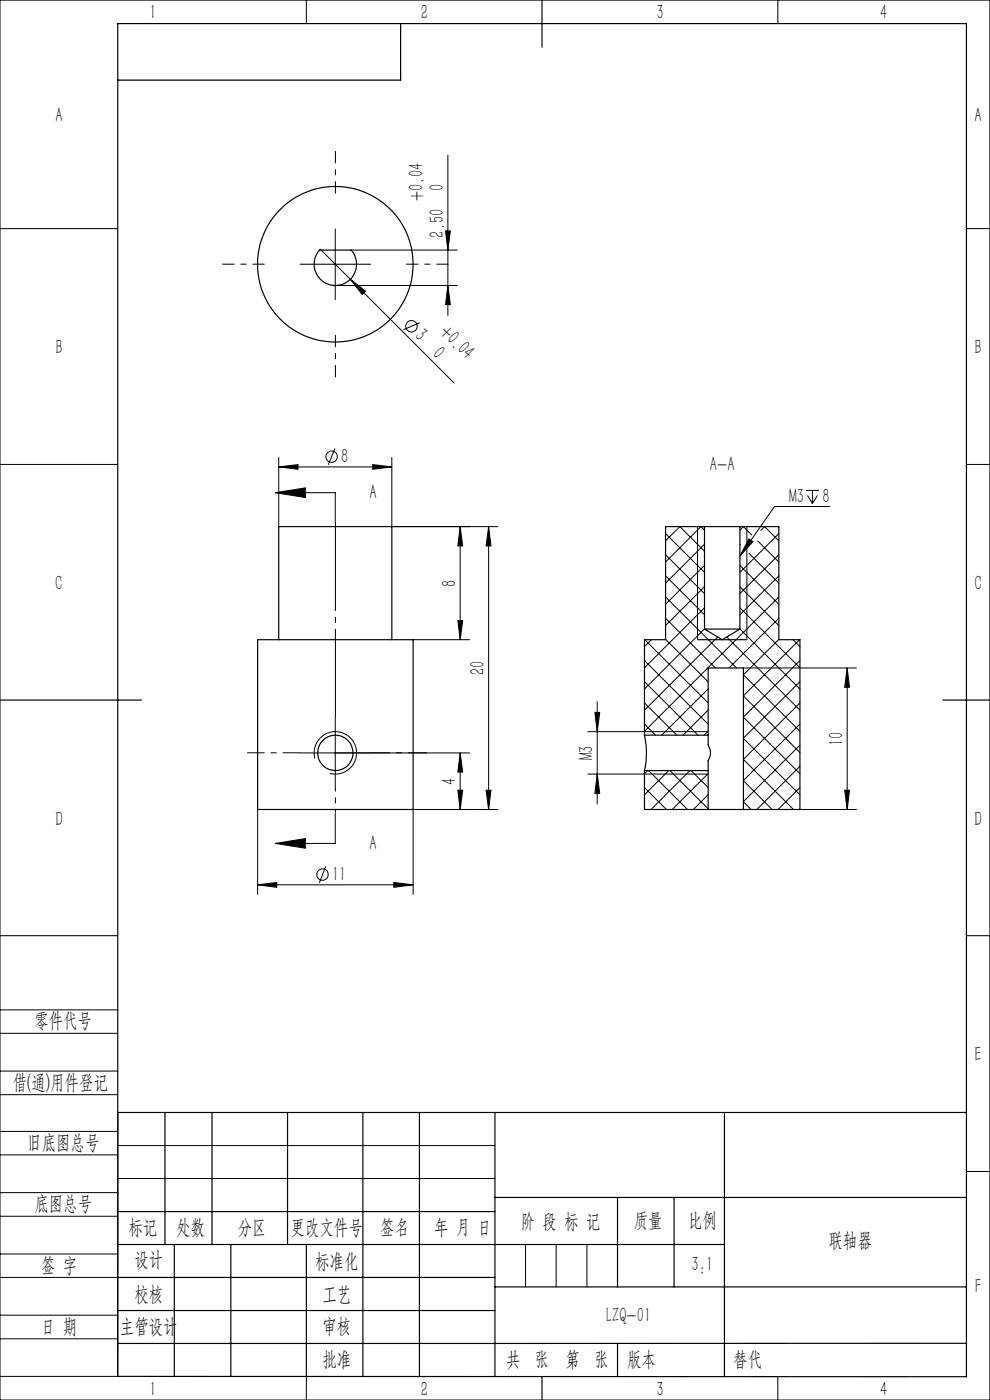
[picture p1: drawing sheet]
<svg xmlns="http://www.w3.org/2000/svg" width="210mm" height="297mm" viewBox="0 0 210 297" stroke-linecap="round" stroke-linejoin="round" font-family="sans-serif">
<g fill="none" stroke="#000" stroke-width=".25">
<path d="M85 5v12h-60M115 0v10M67.8 53.1h6.7a4.5 4.5 0 0 1-.2 6.2 4.5 4.5 0 0 1-6.3 0 4.5 4.5 0 0 1-.2-6.2zM149.4 111.7h7.6M149.4 111.7h-8.2v24h-4.5v20.3M149.4 111.7v21.8M157 111.7h8.2v24h4.5v36h-12M157 111.7v21.8M54.6 135.7h33v36h-33zM59.1 135.7v-24h24v24M148 135.7h10.4M149.4 133.5h7.6"/>
<path d="M149.4 133.5l3.8 2.2 3.8-2.2M0 148.5h30M136.7 156a16.7 16.7 0 0 1 0 7.5M136.7 156h13.5M150.2 156v.5a5.5 5.5 0 0 0 .5 3v.7a6.7 6.7 0 0 0-.5 3.2v.1M150.2 156v-14.3h7.5v30M200 148.5h10M136.7 163.5h13.5M136.7 163.5v8.2h13.5M150.2 171.7h7.5M150.2 163.5v8.2M25 236h180"/>
<path d="M35 236v28M45 236v28M61 236v28M77 236v56M89 236v56M105 236v56M153.7 236v56M25 257h80M105 254h100M131 254v19M143 254v19M25 264h128.7"/>
<path d="M25 271h80M25 278h80M37 264v28M49 264v28M65 264.1v28M105 273h100M25 292l180 .1v-287.1h-180v287M115 292v5M131 285v7M205 285h-180"/>
<circle cx="71.1" cy="56.1" r="16.5"/>
<circle cx="71.1" cy="159.7" r="3.8"/>
</g>
<g fill="none" stroke="#000" stroke-width=".21">
<path d="M0 0h210v297h-210zM65 0v5M165 0v5M95 32.9v34M0 48.5h25M63.6 56.1h15M67.9 52.9l6.4 6.3M71.1 48.6v15M74.3 59.2l3.2 2.6-.7 .7zM74.3 59.2l22 22M74.5 53.1h22.5M94.5 49h1l-.5 4.1z"/>
<path d="M205 48.5h5M71.1 60.6h25.9M89 68.5l-3.4 1.5M95 60.6l.5 4h-1zM0 98.5h25M59.1 99.1l4.1-.5v1zM59.1 97v14.7M59.1 99.1h24M71 95.1l-1.4 3.5M79.1 98.6l4 .5-4 .5zM83.1 97v14.7h22.5M205 98.5h5"/>
<path d="M58.4 104.5h12.7v6.4M58.4 104.5l6.4-1v2zM97.6 111.7v24M97.6 111.7l.5 4.1h-1zM103.6 111.7v60M103.6 111.7l.5 4.1h-1zM141.2 114.7l3-3 5.2 5.2M141.2 117.7l8.2 8.2M141.2 113.2l8.2 8.2M148 111.7v24M149.4 112.5l-.7-.8-7.5 7.5M149.4 115.5l-8.2 8.2"/>
<path d="M149.4 119.9l-8.2 8.3M157 112.5l.7-.8 1.8 1.8M157 119.9l8.2 8.3M157 115.5l.1 .1M158.4 111.7v24M158.9 114.3l.8 .6-2.7 3.1zM158.9 117.4l6.3 6.3M160.7 114.8l4.5 4.4M161.4 112.5l.8-.8 3 3M165.2 113.2l-8.2 8.2M165.2 117.7l-8.2 8.2M171 104h2.7"/>
<path d="M171.3 105.1l1 1.7M172.3 104v2.8M173.4 105.1l-1.1 1.7M176 107.5h-11.7l-7.3 10.5M87.6 135.7h12M97.1 131.7h1l-.5 4zM136.8 135.7l13.4 13.4M138.2 135.7l-1.5 1.5M141.2 135.6l9 9M141.2 131.2l10.6 10.5M141.2 126.6l15 15.1M141.2 122.2l8.2 8.2"/>
<path d="M149.4 124.5l-8.2 8.2M149.4 128.9l-12.7 12.8M149.4 133.4l-12.7 12.8M152.2 135.1l-15.5 15.6M154.2 135.1l15.5 15.6M157 133.4l12.7 12.8M157 128.9l12.7 12.8M157 124.5l8.2 8.2M165.2 122.2l-8.2 8.2M165.2 126.6l-28.5 28.5M165.2 131.2l-10.6 10.5M165.2 135.6l-7.5 7.6 12 11.9"/>
<path d="M168.2 135.7l1.5 1.5M169.6 135.7l-11.9 11.9 12 12.1M71.1 152.2v15M97.6 159.7v12M97.6 159.7l.5 4.1h-1zM99.6 159.7h-36M124.7 155.2h25.5M126.2 151.1h1l-.5 4.1zM126.7 148.9v21.7M136.7 153.6l2.4 2.4M136.7 149.1l6.9 6.9M136.7 144.6l11.4 11.4"/>
<path d="M136.7 140.1l13.5 13.5M150.2 146.2l-9.8 9.8M150.2 150.6l-5.3 5.4M150.2 155.1l-.8 .9M157.7 156.6l12 12M157.7 152.1l12 12M157.7 141.7h24M169.7 140.1l-12 12M169.7 144.6l-12 12M169.7 149.1l-12 12 10.6 10.6M169.7 153.6l-12 12 6.1 6.1M169.7 158.1l-12 12"/>
<path d="M179.7 141.7v30M179.7 141.7l.5 4.1h-1zM54.6 171.7v18M58.4 178.9l6.4-1v2zM66.8 160.9a4.5 4.5 0 0 1 3.9-5.7 4.5 4.5 0 0 1 4.9 4.9 4.5 4.5 0 0 1-5.6 4M71.1 172.6v6.3h-12.7M97.1 167.6h1l-.5 4.1zM103.1 167.6h1l-.5 4.1zM105.6 171.7h-18v18M124.7 164.2h25.5M126.7 164.2l.5 4.1h-1zM136.7 171.6l.2 .1"/>
<path d="M136.7 167.1l4.7 4.6M137.4 163.5l-.7 .6M137.6 163.5l8.2 8.2M141.9 163.5l-5.2 5.1M142.1 163.5l8.1 8.1M146.3 163.5l-8.2 8.2M146.6 163.5l3.6 3.6M150.2 164.1l-7.6 7.6M150.2 168.6l-3.1 3.1M157.7 170.1l1.6 1.6M157.7 171.7h24M169.7 162.6l-9.2 9.1"/>
<path d="M169.7 167.1l-4.7 4.6M169.7 171.6l-.2 .1M179.2 167.6h1l-.5 4.1zM0 198.5h25M54.6 187.7l4.1-.5v1zM54.6 187.7h33M69.1 183.8l-1.4 3.5M83.5 187.2l4.1 .5-4.1 .5zM205 198.5h5M0 214.2h25M0 219.2h25M0 232.2h25"/>
<path d="M0 227.2h25M25 236v56h-25M0 245h25M0 240h25M0 258h25M0 253h25M25 243h80M25 250h80M205 248.5h5M0 271h25M0 266h25M0 279h25"/>
<path d="M111.5 264v9M118 264v9M124.5 264v9M0 284h25M65 292.1v4.9M153.7 292h.1M165 292v5"/>
<circle cx="87.3" cy="69.2" r="1.21"/>
<circle cx="70.3" cy="96.9" r="1.2"/>
<circle cx="68.4" cy="185.5" r="1.21"/>
</g>
<path d="M56.1 56h-9M71.1 41v-9M86.1 56h9M71.1 71v9" fill="none" stroke="#000" stroke-width=".21" stroke-dasharray="30.5 1.3 1.3 1.3" stroke-dashoffset="27.9" stroke-linecap="butt"/>
<path d="M71.1 152.2v-41.4" fill="none" stroke="#000" stroke-width=".21" stroke-dasharray="30.5 1.3 1.3 1.3" stroke-dashoffset="11.7" stroke-linecap="butt"/>
<path d="M63.6 159.7h-11.2" fill="none" stroke="#000" stroke-width=".21" stroke-dasharray="30.5 1.3 1.3 1.3" stroke-dashoffset="26.8" stroke-linecap="butt"/>
<path d="M71.1 167.2v5.2" fill="none" stroke="#000" stroke-width=".21" stroke-dasharray="30.5 1.3 1.3 1.3" stroke-dashoffset="29.8" stroke-linecap="butt"/>
<path d="M78.6 159.7h12" fill="none" stroke="#000" stroke-width=".21" stroke-dasharray="30.5 1.3 1.3 1.3" stroke-dashoffset="26.4" stroke-linecap="butt"/>
<g fill="#000">
<path d="M74.3 59.2l3.2 2.6-.7 .7zM158.9 114.3l.8 .6-2.7 3.1z"/>
<path d="M95 60.6l.5 4h-1zM94.5 49h1l-.5 4.1z"/>
<path d="M58.4 104.5l6.4-1v2zM58.4 178.9l6.4-1v2z"/>
<path d="M97.1 131.7h1l-.5 4zM97.6 111.7l.5 4.1h-1zM103.1 167.6h1l-.5 4.1zM103.6 111.7l.5 4.1h-1zM97.1 167.6h1l-.5 4.1zM97.6 159.7l.5 4.1h-1z"/>
<path d="M126.7 164.2l.5 4.1h-1zM126.2 151.1h1l-.5 4.1zM179.2 167.6h1l-.5 4.1zM179.7 141.7l.5 4.1h-1z"/>
<path d="M54.6 187.7l4.1-.5v1zM83.5 187.2l4.1 .5-4.1 .5zM59.1 99.1l4.1-.5v1zM79.1 98.6l4 .5-4 .5z"/>
</g>
<g font-size="4.4">
<text x="31.7" y="4.1">1</text>
<text x="89.2" y="4.1">2</text>
<text x="139.2" y="4.1">3</text>
<text x="186.7" y="4.1">4</text>
<text x="11.7" y="25.9">A</text>
<text x="206.7" y="25.9">A</text>
<text x="94.1" y="40.6" transform="rotate(-90 94.1 40.6)">0</text>
<text x="89.8" y="42.7" transform="rotate(-90 89.8 42.7)">+0.04</text>
<text x="94.2" y="50.4" transform="rotate(-90 94.2 50.4)">2.50</text>
<text x="87.8" y="71.5" transform="rotate(45 87.8 71.5)">3</text>
<text x="93.1" y="70.6" transform="rotate(45 93.1 70.6)">+0.04</text>
<text x="11.7" y="75.1">B</text>
<text x="91.5" y="75.2" transform="rotate(45 91.5 75.2)">0</text>
<text x="206.7" y="75.1">B</text>
<text x="72.4" y="98.2">8</text>
<text x="150.6" y="100">A-A</text>
<text x="78.4" y="106">A</text>
<text x="167.4" y="106.6">M3</text>
<text x="174.5" y="106.6">8</text>
<text x="11.7" y="125.1">C</text>
<text x="96.8" y="124.5" transform="rotate(-90 96.8 124.5)">8</text>
<text x="206.7" y="125.1">C</text>
<text x="102.8" y="143.2" transform="rotate(-90 102.8 143.2)">20</text>
<text x="125.8" y="161.3" transform="rotate(-90 125.8 161.3)">M3</text>
<text x="178.8" y="158.2" transform="rotate(-90 178.8 158.2)">10</text>
<text x="96.8" y="166.5" transform="rotate(-90 96.8 166.5)">4</text>
<text x="11.7" y="175.1">D</text>
<text x="206.7" y="175.1">D</text>
<text x="78.4" y="180.4">A</text>
<text x="70.4" y="186.8">11</text>
<text x="7.3" y="217.9">零件代号</text>
<text x="206.7" y="225.1">E</text>
<text x="2.7" y="231">借(通)用件登记</text>
<text x="5.8" y="243.7">旧底图总号</text>
<text x="7.3" y="256.8">底图总号</text>
<text x="27.2" y="261.9">标记</text>
<text x="37.4" y="261.9">处数</text>
<text x="50.5" y="261.9">分区</text>
<text x="61.7" y="261.9">更改文件号</text>
<text x="80.6" y="261.9">签名</text>
<text x="92.1" y="261.9">年 月 日</text>
<text x="110.5" y="260.4">阶 段 标 记</text>
<text x="134.4" y="260.4">质量</text>
<text x="145.9" y="260.4">比例</text>
<text x="8.7" y="269.8">签 字</text>
<text x="28.5" y="268.7">设计</text>
<text x="66.9" y="269">标准化</text>
<text x="146.7" y="269.7">3:1</text>
<text x="175.7" y="264.6">联轴器</text>
<text x="28.5" y="275.9">校核</text>
<text x="68.4" y="275.9">工艺</text>
<text x="206.8" y="274.4">F</text>
<text x="128.6" y="280.6">LZQ-01</text>
<text x="8.7" y="282.9">日 期</text>
<text x="25.4" y="282.9">主管设计</text>
<text x="68.4" y="282.8">审核</text>
<text x="68.4" y="289.9">批准</text>
<text x="107.4" y="289.9">共 张</text>
<text x="120" y="289.9">第 张</text>
<text x="133" y="289.9">版本</text>
<text x="155.5" y="289.9">替代</text>
<text x="31.7" y="296.1">1</text>
<text x="89.2" y="296.1">2</text>
<text x="139.2" y="296.1">3</text>
<text x="186.7" y="296.1">4</text>
</g>
</svg>
